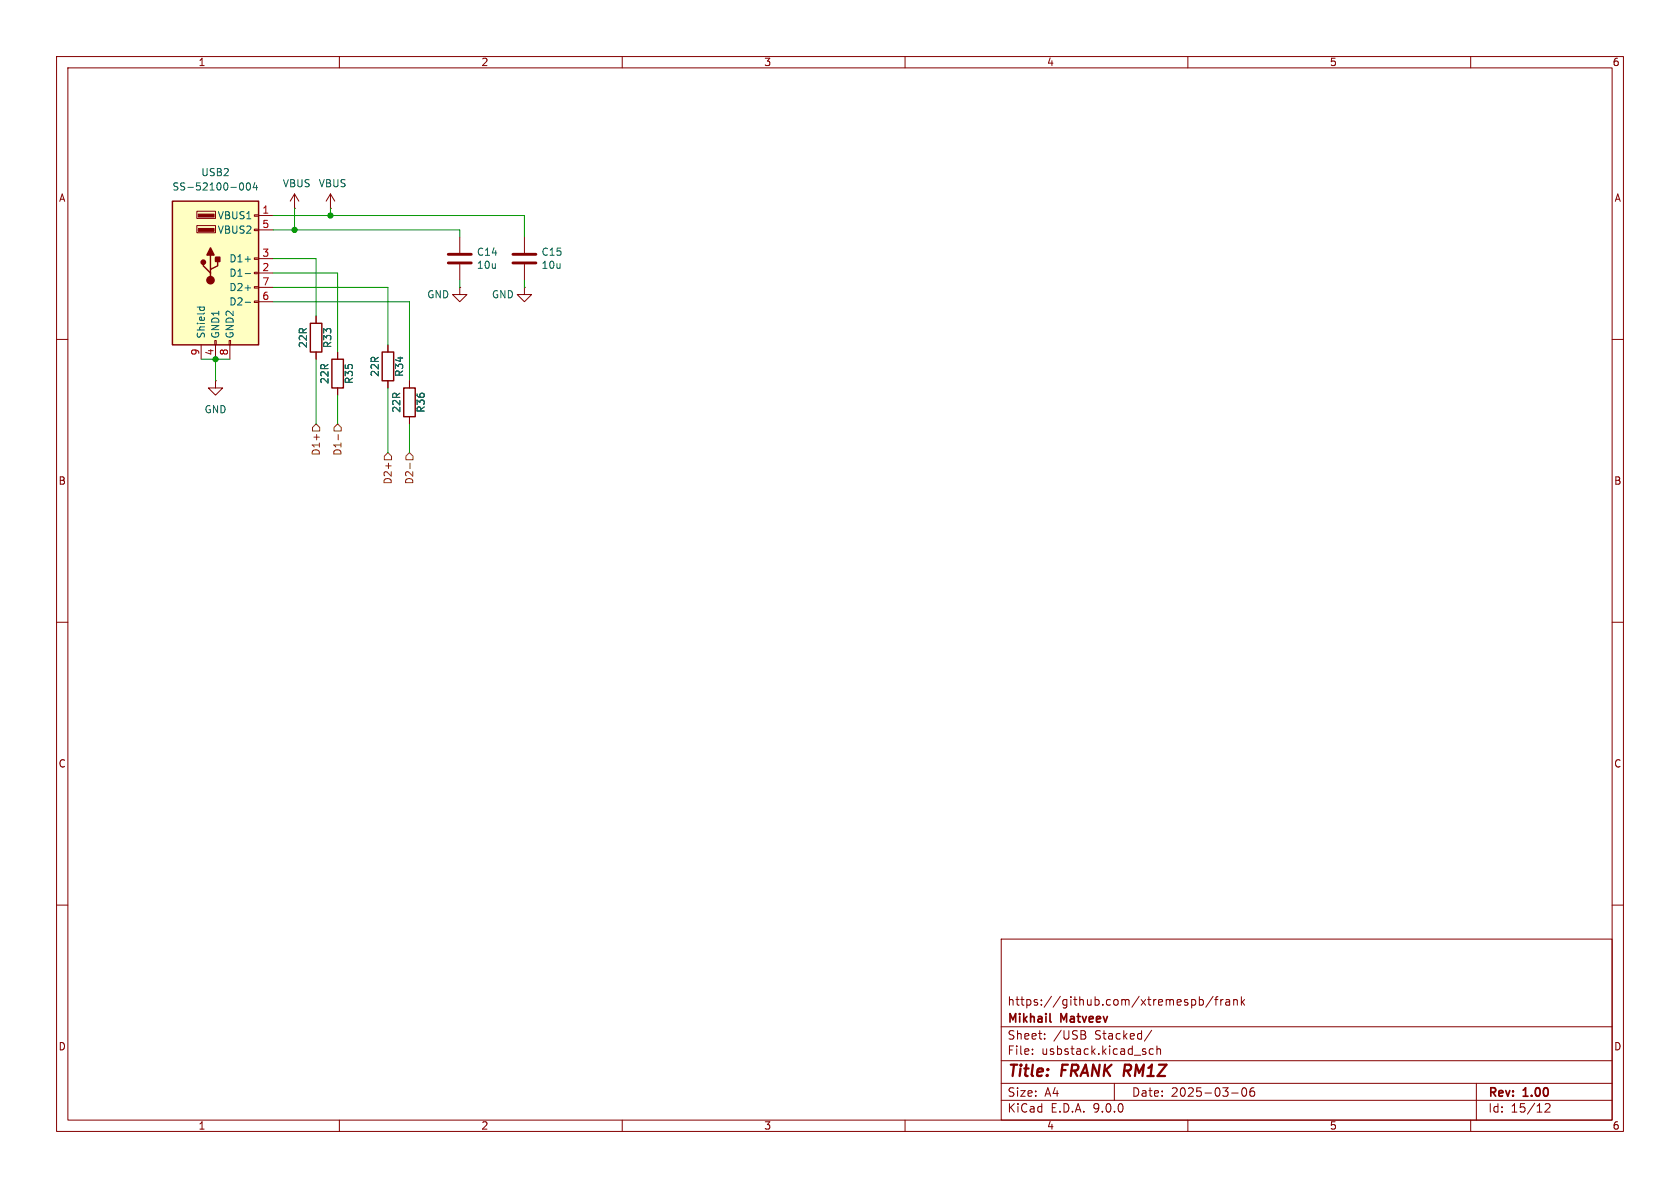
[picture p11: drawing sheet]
(kicad_sch
 (version 20250114)
 (generator "eeschema")
 (generator_version "9.0")
 (paper "A4")
 (title_block
  (title "FRANK RM1Z")
  (date "2025-03-06")
  (rev "1.00")
  (company "Mikhail Matveev")
  (comment 1 "https://github.com/xtremespb/frank"))
 (lib_symbols
  (symbol "Connector:USB_A_Stacked"
   (pin_names
    (offset 1.016)) (exclude_from_sim no) (in_bom yes) (on_board yes)
   (property "Reference" "J" (at 0 15.875 0) (effects (font (size 1.27 1.27))))
   (property "Value" "USB_A_Stacked" (at 0 13.97 0) (effects (font (size 1.27 1.27))))
   (property "Footprint" "" (at 3.81 -13.97 0) (effects (font (size 1.27 1.27)) (justify left) (hide yes)))
   (property "Datasheet" "~" (at 5.08 1.27 0) (effects (font (size 1.27 1.27)) (hide yes)))
   (property "Description" "USB Type A connector, stacked" (at 0 0 0) (effects (font (size 1.27 1.27)) (hide yes)))
   (symbol "USB_A_Stacked_0_1"
    (rectangle (start -7.62 12.7) (end 7.62 -12.7) (stroke (width 0.254) (type default)) (fill (type background)))
    (circle (center -2.159 1.905) (radius 0.381) (stroke (width 0.254) (type default)) (fill (type outline)))
    (polyline (pts (xy -1.524 3.175) (xy -0.254 3.175) (xy -0.889 4.445) (xy -1.524 3.175)) (stroke (width 0.254) (type default)) (fill (type outline)))
    (polyline (pts (xy -0.889 0) (xy -0.889 0.635) (xy 0.381 1.27) (xy 0.381 2.54)) (stroke (width 0.254) (type default)) (fill (type none)))
    (polyline (pts (xy -0.889 -0.635) (xy -0.889 0) (xy -2.159 1.27) (xy -2.159 1.905)) (stroke (width 0.254) (type default)) (fill (type none)))
    (circle (center -0.889 -1.27) (radius 0.635) (stroke (width 0.254) (type default)) (fill (type outline)))
    (rectangle (start -0.254 9.906) (end -3.048 10.414) (stroke (width 0) (type default)) (fill (type outline)))
    (rectangle (start -0.254 7.366) (end -3.048 7.874) (stroke (width 0) (type default)) (fill (type outline)))
    (rectangle (start -0.127 -12.7) (end 0.127 -11.938) (stroke (width 0) (type default)) (fill (type none)))
    (rectangle (start 0 9.652) (end -3.302 10.922) (stroke (width 0) (type default)) (fill (type none)))
    (rectangle (start 0 7.112) (end -3.302 8.382) (stroke (width 0) (type default)) (fill (type none)))
    (rectangle (start 0 2.794) (end 0.762 2.032) (stroke (width 0.254) (type default)) (fill (type outline)))
    (rectangle (start 2.413 -12.7) (end 2.667 -11.938) (stroke (width 0) (type default)) (fill (type none)))
    (rectangle (start 7.62 10.033) (end 6.858 10.287) (stroke (width 0) (type default)) (fill (type none)))
    (rectangle (start 7.62 7.493) (end 6.858 7.747) (stroke (width 0) (type default)) (fill (type none)))
    (rectangle (start 7.62 2.413) (end 6.858 2.667) (stroke (width 0) (type default)) (fill (type none)))
    (rectangle (start 7.62 -0.127) (end 6.858 0.127) (stroke (width 0) (type default)) (fill (type none)))
    (rectangle (start 7.62 -2.667) (end 6.858 -2.413) (stroke (width 0) (type default)) (fill (type none)))
    (rectangle (start 7.62 -5.207) (end 6.858 -4.953) (stroke (width 0) (type default)) (fill (type none))))
   (symbol "USB_A_Stacked_1_1"
    (polyline (pts (xy -0.889 0.635) (xy -0.889 3.175)) (stroke (width 0.254) (type default)) (fill (type none)))
    (pin passive line (at -2.54 -15.24 90) (length 2.54) (name "Shield" (effects (font (size 1.27 1.27)))) (number "9" (effects (font (size 1.27 1.27)))))
    (pin power_in line (at 0 -15.24 90) (length 2.54) (name "GND1" (effects (font (size 1.27 1.27)))) (number "4" (effects (font (size 1.27 1.27)))))
    (pin power_in line (at 2.54 -15.24 90) (length 2.54) (name "GND2" (effects (font (size 1.27 1.27)))) (number "8" (effects (font (size 1.27 1.27)))))
    (pin power_in line (at 10.16 10.16 180) (length 2.54) (name "VBUS1" (effects (font (size 1.27 1.27)))) (number "1" (effects (font (size 1.27 1.27)))))
    (pin power_in line (at 10.16 7.62 180) (length 2.54) (name "VBUS2" (effects (font (size 1.27 1.27)))) (number "5" (effects (font (size 1.27 1.27)))))
    (pin bidirectional line (at 10.16 2.54 180) (length 2.54) (name "D1+" (effects (font (size 1.27 1.27)))) (number "3" (effects (font (size 1.27 1.27)))))
    (pin bidirectional line (at 10.16 0 180) (length 2.54) (name "D1-" (effects (font (size 1.27 1.27)))) (number "2" (effects (font (size 1.27 1.27)))))
    (pin bidirectional line (at 10.16 -2.54 180) (length 2.54) (name "D2+" (effects (font (size 1.27 1.27)))) (number "7" (effects (font (size 1.27 1.27)))))
    (pin bidirectional line (at 10.16 -5.08 180) (length 2.54) (name "D2-" (effects (font (size 1.27 1.27)))) (number "6" (effects (font (size 1.27 1.27))))))
   (embedded_fonts no))
  (symbol "Device:C"
   (pin_numbers (hide yes))
   (pin_names
    (offset 0.254)) (exclude_from_sim no) (in_bom yes) (on_board yes)
   (property "Reference" "C" (at 0.635 2.54 0) (effects (font (size 1.27 1.27)) (justify left)))
   (property "Value" "C" (at 0.635 -2.54 0) (effects (font (size 1.27 1.27)) (justify left)))
   (property "Footprint" "" (at 0.9652 -3.81 0) (effects (font (size 1.27 1.27)) (hide yes)))
   (property "Datasheet" "~" (at 0 0 0) (effects (font (size 1.27 1.27)) (hide yes)))
   (property "Description" "Unpolarized capacitor" (at 0 0 0) (effects (font (size 1.27 1.27)) (hide yes)))
   (symbol "C_0_1"
    (polyline (pts (xy -2.032 0.762) (xy 2.032 0.762)) (stroke (width 0.508) (type default)) (fill (type none)))
    (polyline (pts (xy -2.032 -0.762) (xy 2.032 -0.762)) (stroke (width 0.508) (type default)) (fill (type none))))
   (symbol "C_1_1"
    (pin passive line (at 0 3.81 270) (length 2.794) (name "~" (effects (font (size 1.27 1.27)))) (number "1" (effects (font (size 1.27 1.27)))))
    (pin passive line (at 0 -3.81 90) (length 2.794) (name "~" (effects (font (size 1.27 1.27)))) (number "2" (effects (font (size 1.27 1.27))))))
   (embedded_fonts no))
  (symbol "Device:R"
   (pin_numbers (hide yes))
   (pin_names
    (offset 0)) (exclude_from_sim no) (in_bom yes) (on_board yes)
   (property "Reference" "R" (at 2.032 0 90) (effects (font (size 1.27 1.27))))
   (property "Value" "R" (at 0 0 90) (effects (font (size 1.27 1.27))))
   (property "Footprint" "" (at -1.778 0 90) (effects (font (size 1.27 1.27)) (hide yes)))
   (property "Datasheet" "~" (at 0 0 0) (effects (font (size 1.27 1.27)) (hide yes)))
   (property "Description" "Resistor" (at 0 0 0) (effects (font (size 1.27 1.27)) (hide yes)))
   (symbol "R_0_1"
    (rectangle (start -1.016 -2.54) (end 1.016 2.54) (stroke (width 0.254) (type default)) (fill (type none))))
   (symbol "R_1_1"
    (pin passive line (at 0 3.81 270) (length 1.27) (name "~" (effects (font (size 1.27 1.27)))) (number "1" (effects (font (size 1.27 1.27)))))
    (pin passive line (at 0 -3.81 90) (length 1.27) (name "~" (effects (font (size 1.27 1.27)))) (number "2" (effects (font (size 1.27 1.27))))))
   (embedded_fonts no))
  (symbol "GND_1"
   (power)
   (pin_numbers (hide yes))
   (pin_names
    (offset 0) (hide yes)) (exclude_from_sim no) (in_bom yes) (on_board yes)
   (property "Reference" "#PWR" (at 0 -6.35 0) (effects (font (size 1.27 1.27)) (hide yes)))
   (property "Value" "GND" (at 0 -3.81 0) (effects (font (size 1.27 1.27))))
   (property "Footprint" "" (at 0 0 0) (effects (font (size 1.27 1.27)) (hide yes)))
   (property "Datasheet" "" (at 0 0 0) (effects (font (size 1.27 1.27)) (hide yes)))
   (property "Description" "Power symbol creates a global label with name \"GND\" , ground" (at 0 0 0) (effects (font (size 1.27 1.27)) (hide yes)))
   (symbol "GND_1_0_1"
    (polyline (pts (xy 0 0) (xy 0 -1.27) (xy 1.27 -1.27) (xy 0 -2.54) (xy -1.27 -1.27) (xy 0 -1.27)) (stroke (width 0) (type default)) (fill (type none))))
   (symbol "GND_1_1_1"
    (pin power_in line (at 0 0 270) (length 0) (name "~" (effects (font (size 1.27 1.27)))) (number "1" (effects (font (size 1.27 1.27))))))
   (embedded_fonts no))
  (symbol "GND_2"
   (power)
   (pin_numbers (hide yes))
   (pin_names
    (offset 0) (hide yes)) (exclude_from_sim no) (in_bom yes) (on_board yes)
   (property "Reference" "#PWR" (at 0 -6.35 0) (effects (font (size 1.27 1.27)) (hide yes)))
   (property "Value" "GND" (at 0 -3.81 0) (effects (font (size 1.27 1.27))))
   (property "Footprint" "" (at 0 0 0) (effects (font (size 1.27 1.27)) (hide yes)))
   (property "Datasheet" "" (at 0 0 0) (effects (font (size 1.27 1.27)) (hide yes)))
   (property "Description" "Power symbol creates a global label with name \"GND\" , ground" (at 0 0 0) (effects (font (size 1.27 1.27)) (hide yes)))
   (symbol "GND_2_0_1"
    (polyline (pts (xy 0 0) (xy 0 -1.27) (xy 1.27 -1.27) (xy 0 -2.54) (xy -1.27 -1.27) (xy 0 -1.27)) (stroke (width 0) (type default)) (fill (type none))))
   (symbol "GND_2_1_1"
    (pin power_in line (at 0 0 270) (length 0) (name "~" (effects (font (size 1.27 1.27)))) (number "1" (effects (font (size 1.27 1.27))))))
   (embedded_fonts no))
  (symbol "VBUS_1"
   (power)
   (pin_numbers (hide yes))
   (pin_names
    (offset 0) (hide yes)) (exclude_from_sim no) (in_bom yes) (on_board yes)
   (property "Reference" "#PWR" (at 0 -3.81 0) (effects (font (size 1.27 1.27)) (hide yes)))
   (property "Value" "VBUS" (at 0 3.556 0) (effects (font (size 1.27 1.27))))
   (property "Footprint" "" (at 0 0 0) (effects (font (size 1.27 1.27)) (hide yes)))
   (property "Datasheet" "" (at 0 0 0) (effects (font (size 1.27 1.27)) (hide yes)))
   (property "Description" "Power symbol creates a global label with name \"VBUS\"" (at 0 0 0) (effects (font (size 1.27 1.27)) (hide yes)))
   (symbol "VBUS_1_0_1"
    (polyline (pts (xy -0.762 1.27) (xy 0 2.54)) (stroke (width 0) (type default)) (fill (type none)))
    (polyline (pts (xy 0 2.54) (xy 0.762 1.27)) (stroke (width 0) (type default)) (fill (type none)))
    (polyline (pts (xy 0 0) (xy 0 2.54)) (stroke (width 0) (type default)) (fill (type none))))
   (symbol "VBUS_1_1_1"
    (pin power_in line (at 0 0 90) (length 0) (name "~" (effects (font (size 1.27 1.27)))) (number "1" (effects (font (size 1.27 1.27))))))
   (embedded_fonts no))
  (symbol "power:GND"
   (power)
   (pin_numbers (hide yes))
   (pin_names
    (offset 0) (hide yes)) (exclude_from_sim no) (in_bom yes) (on_board yes)
   (property "Reference" "#PWR" (at 0 -6.35 0) (effects (font (size 1.27 1.27)) (hide yes)))
   (property "Value" "GND" (at 0 -3.81 0) (effects (font (size 1.27 1.27))))
   (property "Footprint" "" (at 0 0 0) (effects (font (size 1.27 1.27)) (hide yes)))
   (property "Datasheet" "" (at 0 0 0) (effects (font (size 1.27 1.27)) (hide yes)))
   (property "Description" "Power symbol creates a global label with name \"GND\" , ground" (at 0 0 0) (effects (font (size 1.27 1.27)) (hide yes)))
   (symbol "GND_0_1"
    (polyline (pts (xy 0 0) (xy 0 -1.27) (xy 1.27 -1.27) (xy 0 -2.54) (xy -1.27 -1.27) (xy 0 -1.27)) (stroke (width 0) (type default)) (fill (type none))))
   (symbol "GND_1_1"
    (pin power_in line (at 0 0 270) (length 0) (name "~" (effects (font (size 1.27 1.27)))) (number "1" (effects (font (size 1.27 1.27))))))
   (embedded_fonts no))
  (symbol "power:VBUS"
   (power)
   (pin_numbers (hide yes))
   (pin_names
    (offset 0) (hide yes)) (exclude_from_sim no) (in_bom yes) (on_board yes)
   (property "Reference" "#PWR" (at 0 -3.81 0) (effects (font (size 1.27 1.27)) (hide yes)))
   (property "Value" "VBUS" (at 0 3.556 0) (effects (font (size 1.27 1.27))))
   (property "Footprint" "" (at 0 0 0) (effects (font (size 1.27 1.27)) (hide yes)))
   (property "Datasheet" "" (at 0 0 0) (effects (font (size 1.27 1.27)) (hide yes)))
   (property "Description" "Power symbol creates a global label with name \"VBUS\"" (at 0 0 0) (effects (font (size 1.27 1.27)) (hide yes)))
   (symbol "VBUS_0_1"
    (polyline (pts (xy -0.762 1.27) (xy 0 2.54)) (stroke (width 0) (type default)) (fill (type none)))
    (polyline (pts (xy 0 2.54) (xy 0.762 1.27)) (stroke (width 0) (type default)) (fill (type none)))
    (polyline (pts (xy 0 0) (xy 0 2.54)) (stroke (width 0) (type default)) (fill (type none))))
   (symbol "VBUS_1_1"
    (pin power_in line (at 0 0 90) (length 0) (name "~" (effects (font (size 1.27 1.27)))) (number "1" (effects (font (size 1.27 1.27))))))
   (embedded_fonts no)))
 (junction
  (at 58.42 38.1)
  (diameter 0)
  (color 0 0 0 0))
 (junction
  (at 52.07 40.64)
  (diameter 0)
  (color 0 0 0 0))
 (junction
  (at 38.1 63.5)
  (diameter 0)
  (color 0 0 0 0))
 (wire
  (pts (xy 58.42 36.83) (xy 58.42 38.1))
  (stroke (width 0) (type default)))
 (wire
  (pts (xy 55.88 45.72) (xy 55.88 55.88))
  (stroke (width 0) (type default)))
 (wire
  (pts (xy 48.26 53.34) (xy 72.39 53.34))
  (stroke (width 0) (type default)))
 (wire
  (pts (xy 48.26 50.8) (xy 68.58 50.8))
  (stroke (width 0) (type default)))
 (wire
  (pts (xy 52.07 40.64) (xy 81.28 40.64))
  (stroke (width 0) (type default)))
 (wire
  (pts (xy 55.88 63.5) (xy 55.88 74.93))
  (stroke (width 0) (type default)))
 (wire
  (pts (xy 81.28 49.53) (xy 81.28 50.8))
  (stroke (width 0) (type default)))
 (wire
  (pts (xy 72.39 53.34) (xy 72.39 67.31))
  (stroke (width 0) (type default)))
 (wire
  (pts (xy 92.71 49.53) (xy 92.71 50.8))
  (stroke (width 0) (type default)))
 (wire
  (pts (xy 35.56 63.5) (xy 38.1 63.5))
  (stroke (width 0) (type default)))
 (wire
  (pts (xy 59.69 48.26) (xy 59.69 62.23))
  (stroke (width 0) (type default)))
 (wire
  (pts (xy 68.58 68.58) (xy 68.58 80.01))
  (stroke (width 0) (type default)))
 (wire
  (pts (xy 81.28 40.64) (xy 81.28 41.91))
  (stroke (width 0) (type default)))
 (wire
  (pts (xy 38.1 63.5) (xy 38.1 67.31))
  (stroke (width 0) (type default)))
 (wire
  (pts (xy 48.26 48.26) (xy 59.69 48.26))
  (stroke (width 0) (type default)))
 (wire
  (pts (xy 92.71 41.91) (xy 92.71 38.1))
  (stroke (width 0) (type default)))
 (wire
  (pts (xy 72.39 74.93) (xy 72.39 80.01))
  (stroke (width 0) (type default)))
 (wire
  (pts (xy 38.1 63.5) (xy 40.64 63.5))
  (stroke (width 0) (type default)))
 (wire
  (pts (xy 52.07 36.83) (xy 52.07 40.64))
  (stroke (width 0) (type default)))
 (wire
  (pts (xy 58.42 38.1) (xy 92.71 38.1))
  (stroke (width 0) (type default)))
 (wire
  (pts (xy 48.26 40.64) (xy 52.07 40.64))
  (stroke (width 0) (type default)))
 (wire
  (pts (xy 59.69 69.85) (xy 59.69 74.93))
  (stroke (width 0) (type default)))
 (wire
  (pts (xy 48.26 38.1) (xy 58.42 38.1))
  (stroke (width 0) (type default)))
 (wire
  (pts (xy 48.26 45.72) (xy 55.88 45.72))
  (stroke (width 0) (type default)))
 (wire
  (pts (xy 68.58 50.8) (xy 68.58 60.96))
  (stroke (width 0) (type default)))
 (hierarchical_label "D2+"
  (shape input)
  (at 68.58 80.01 270)
  (effects (font (size 1.27 1.27)) (justify right)))
 (hierarchical_label "D1-"
  (shape input)
  (at 59.69 74.93 270)
  (effects (font (size 1.27 1.27)) (justify right)))
 (hierarchical_label "D1+"
  (shape input)
  (at 55.88 74.93 270)
  (effects (font (size 1.27 1.27)) (justify right)))
 (hierarchical_label "D2-"
  (shape input)
  (at 72.39 80.01 270)
  (effects (font (size 1.27 1.27)) (justify right)))
 (symbol
  (lib_id "Connector:USB_A_Stacked")
  (at 38.1 48.26 0)
  (unit 1)
  (exclude_from_sim no)
  (in_bom yes)
  (on_board yes)
  (dnp no)
  (fields_autoplaced yes)
  (property "Reference" "USB2" (at 38.1 30.48 0) (effects (font (size 1.27 1.27))))
  (property "Value" "SS-52100-004" (at 38.1 33.02 0) (effects (font (size 1.27 1.27))))
  (property "Footprint" "FRANK:USB Type A (stacked)" (at 41.91 62.23 0) (effects (font (size 1.27 1.27)) (justify left) (hide yes)))
  (property "Datasheet" "https://www.belfuse.com/resources/datasheets/stewartconnector/ds-stw-usb-2.0-and-3.0-connectors.pdf" (at 43.18 46.99 0) (effects (font (size 1.27 1.27)) (hide yes)))
  (property "Description" "USB Type A connector, stacked" (at 38.1 48.26 0) (effects (font (size 1.27 1.27)) (hide yes)))
  (property "AliExpress" "https://www.aliexpress.com/item/1005007077769791.html" (at 38.1 48.26 0) (effects (font (size 1.27 1.27)) (hide yes)))
  (pin "5")
  (pin "1")
  (pin "8")
  (pin "9")
  (pin "4")
  (pin "6")
  (pin "2")
  (pin "3")
  (pin "7"))
 (symbol
  (lib_id "Device:C")
  (at 81.28 45.72 0)
  (unit 1)
  (exclude_from_sim no)
  (in_bom yes)
  (on_board yes)
  (dnp no)
  (property "Reference" "C14" (at 84.201 44.5516 0) (effects (font (size 1.27 1.27)) (justify left)))
  (property "Value" "10u" (at 84.201 46.863 0) (effects (font (size 1.27 1.27)) (justify left)))
  (property "Footprint" "FRANK:Capacitor (0805)" (at 82.2452 49.53 0) (effects (font (size 1.27 1.27)) (hide yes)))
  (property "Datasheet" "https://eu.mouser.com/datasheet/2/447/KEM_C1075_X7R_HT_SMD-3316221.pdf" (at 81.28 45.72 0) (effects (font (size 1.27 1.27)) (hide yes)))
  (property "Description" "" (at 81.28 45.72 0) (effects (font (size 1.27 1.27)) (hide yes)))
  (property "AliExpress" "https://www.aliexpress.com/item/33008008276.html" (at 81.28 45.72 0) (effects (font (size 1.27 1.27)) (hide yes)))
  (pin "1")
  (pin "2"))
 (symbol
  (lib_id "Device:R")
  (at 59.69 66.04 0)
  (mirror x)
  (unit 1)
  (exclude_from_sim no)
  (in_bom yes)
  (on_board yes)
  (dnp no)
  (property "Reference" "R35" (at 61.722 66.04 90) (effects (font (size 1.27 1.27))))
  (property "Value" "22R" (at 57.404 66.04 90) (effects (font (size 1.27 1.27))))
  (property "Footprint" "FRANK:Resistor (0805)" (at 57.912 66.04 90) (effects (font (size 1.27 1.27)) (hide yes)))
  (property "Datasheet" "https://www.vishay.com/docs/28952/mcs0402at-mct0603at-mcu0805at-mca1206at.pdf" (at 59.69 66.04 0) (effects (font (size 1.27 1.27)) (hide yes)))
  (property "Description" "" (at 59.69 66.04 0) (effects (font (size 1.27 1.27)) (hide yes)))
  (property "AliExpress" "https://www.aliexpress.com/item/1005005945735199.html" (at 59.69 66.04 0) (effects (font (size 1.27 1.27)) (hide yes)))
  (pin "1")
  (pin "2"))
 (symbol
  (lib_id "Device:C")
  (at 92.71 45.72 0)
  (unit 1)
  (exclude_from_sim no)
  (in_bom yes)
  (on_board yes)
  (dnp no)
  (property "Reference" "C15" (at 95.631 44.5516 0) (effects (font (size 1.27 1.27)) (justify left)))
  (property "Value" "10u" (at 95.631 46.863 0) (effects (font (size 1.27 1.27)) (justify left)))
  (property "Footprint" "FRANK:Capacitor (0805)" (at 93.6752 49.53 0) (effects (font (size 1.27 1.27)) (hide yes)))
  (property "Datasheet" "https://eu.mouser.com/datasheet/2/447/KEM_C1075_X7R_HT_SMD-3316221.pdf" (at 92.71 45.72 0) (effects (font (size 1.27 1.27)) (hide yes)))
  (property "Description" "" (at 92.71 45.72 0) (effects (font (size 1.27 1.27)) (hide yes)))
  (property "AliExpress" "https://www.aliexpress.com/item/33008008276.html" (at 92.71 45.72 0) (effects (font (size 1.27 1.27)) (hide yes)))
  (pin "1")
  (pin "2"))
 (symbol
  (lib_name "VBUS_1")
  (lib_id "power:VBUS")
  (at 52.07 36.83 0)
  (unit 1)
  (exclude_from_sim no)
  (in_bom yes)
  (on_board yes)
  (dnp no)
  (property "Reference" "#PWR055" (at 52.07 40.64 0) (effects (font (size 1.27 1.27)) (hide yes)))
  (property "Value" "VBUS" (at 52.451 32.4358 0) (effects (font (size 1.27 1.27))))
  (property "Footprint" "" (at 52.07 36.83 0) (effects (font (size 1.27 1.27)) (hide yes)))
  (property "Datasheet" "" (at 52.07 36.83 0) (effects (font (size 1.27 1.27)) (hide yes)))
  (property "Description" "Power symbol creates a global label with name \"VBUS\"" (at 52.07 36.83 0) (effects (font (size 1.27 1.27)) (hide yes)))
  (pin "1"))
 (symbol
  (lib_id "power:GND")
  (at 81.28 50.8 0)
  (unit 1)
  (exclude_from_sim no)
  (in_bom yes)
  (on_board yes)
  (dnp no)
  (property "Reference" "#PWR057" (at 81.28 57.15 0) (effects (font (size 1.27 1.27)) (hide yes)))
  (property "Value" "GND" (at 77.47 52.07 0) (effects (font (size 1.27 1.27))))
  (property "Footprint" "" (at 81.28 50.8 0) (effects (font (size 1.27 1.27)) (hide yes)))
  (property "Datasheet" "" (at 81.28 50.8 0) (effects (font (size 1.27 1.27)) (hide yes)))
  (property "Description" "Power symbol creates a global label with name \"GND\" , ground" (at 81.28 50.8 0) (effects (font (size 1.27 1.27)) (hide yes)))
  (pin "1"))
 (symbol
  (lib_id "Device:R")
  (at 68.58 64.77 0)
  (mirror x)
  (unit 1)
  (exclude_from_sim no)
  (in_bom yes)
  (on_board yes)
  (dnp no)
  (property "Reference" "R34" (at 70.612 64.77 90) (effects (font (size 1.27 1.27))))
  (property "Value" "22R" (at 66.294 64.77 90) (effects (font (size 1.27 1.27))))
  (property "Footprint" "FRANK:Resistor (0805)" (at 66.802 64.77 90) (effects (font (size 1.27 1.27)) (hide yes)))
  (property "Datasheet" "https://www.vishay.com/docs/28952/mcs0402at-mct0603at-mcu0805at-mca1206at.pdf" (at 68.58 64.77 0) (effects (font (size 1.27 1.27)) (hide yes)))
  (property "Description" "" (at 68.58 64.77 0) (effects (font (size 1.27 1.27)) (hide yes)))
  (property "AliExpress" "https://www.aliexpress.com/item/1005005945735199.html" (at 68.58 64.77 0) (effects (font (size 1.27 1.27)) (hide yes)))
  (pin "1")
  (pin "2"))
 (symbol
  (lib_name "GND_2")
  (lib_id "power:GND")
  (at 92.71 50.8 0)
  (unit 1)
  (exclude_from_sim no)
  (in_bom yes)
  (on_board yes)
  (dnp no)
  (property "Reference" "#PWR058" (at 92.71 57.15 0) (effects (font (size 1.27 1.27)) (hide yes)))
  (property "Value" "GND" (at 88.9 52.07 0) (effects (font (size 1.27 1.27))))
  (property "Footprint" "" (at 92.71 50.8 0) (effects (font (size 1.27 1.27)) (hide yes)))
  (property "Datasheet" "" (at 92.71 50.8 0) (effects (font (size 1.27 1.27)) (hide yes)))
  (property "Description" "Power symbol creates a global label with name \"GND\" , ground" (at 92.71 50.8 0) (effects (font (size 1.27 1.27)) (hide yes)))
  (pin "1"))
 (symbol
  (lib_id "Device:R")
  (at 55.88 59.69 0)
  (mirror x)
  (unit 1)
  (exclude_from_sim no)
  (in_bom yes)
  (on_board yes)
  (dnp no)
  (property "Reference" "R33" (at 57.912 59.69 90) (effects (font (size 1.27 1.27))))
  (property "Value" "22R" (at 53.594 59.69 90) (effects (font (size 1.27 1.27))))
  (property "Footprint" "FRANK:Resistor (0805)" (at 54.102 59.69 90) (effects (font (size 1.27 1.27)) (hide yes)))
  (property "Datasheet" "https://www.vishay.com/docs/28952/mcs0402at-mct0603at-mcu0805at-mca1206at.pdf" (at 55.88 59.69 0) (effects (font (size 1.27 1.27)) (hide yes)))
  (property "Description" "" (at 55.88 59.69 0) (effects (font (size 1.27 1.27)) (hide yes)))
  (property "AliExpress" "https://www.aliexpress.com/item/1005005945735199.html" (at 55.88 59.69 0) (effects (font (size 1.27 1.27)) (hide yes)))
  (pin "1")
  (pin "2"))
 (symbol
  (lib_id "power:VBUS")
  (at 58.42 36.83 0)
  (unit 1)
  (exclude_from_sim no)
  (in_bom yes)
  (on_board yes)
  (dnp no)
  (property "Reference" "#PWR056" (at 58.42 40.64 0) (effects (font (size 1.27 1.27)) (hide yes)))
  (property "Value" "VBUS" (at 58.801 32.4358 0) (effects (font (size 1.27 1.27))))
  (property "Footprint" "" (at 58.42 36.83 0) (effects (font (size 1.27 1.27)) (hide yes)))
  (property "Datasheet" "" (at 58.42 36.83 0) (effects (font (size 1.27 1.27)) (hide yes)))
  (property "Description" "Power symbol creates a global label with name \"VBUS\"" (at 58.42 36.83 0) (effects (font (size 1.27 1.27)) (hide yes)))
  (pin "1"))
 (symbol
  (lib_name "GND_1")
  (lib_id "power:GND")
  (at 38.1 67.31 0)
  (unit 1)
  (exclude_from_sim no)
  (in_bom yes)
  (on_board yes)
  (dnp no)
  (fields_autoplaced yes)
  (property "Reference" "#PWR059" (at 38.1 73.66 0) (effects (font (size 1.27 1.27)) (hide yes)))
  (property "Value" "GND" (at 38.1 72.39 0) (effects (font (size 1.27 1.27))))
  (property "Footprint" "" (at 38.1 67.31 0) (effects (font (size 1.27 1.27)) (hide yes)))
  (property "Datasheet" "" (at 38.1 67.31 0) (effects (font (size 1.27 1.27)) (hide yes)))
  (property "Description" "Power symbol creates a global label with name \"GND\" , ground" (at 38.1 67.31 0) (effects (font (size 1.27 1.27)) (hide yes)))
  (pin "1"))
 (symbol
  (lib_id "Device:R")
  (at 72.39 71.12 0)
  (mirror x)
  (unit 1)
  (exclude_from_sim no)
  (in_bom yes)
  (on_board yes)
  (dnp no)
  (property "Reference" "R36" (at 74.422 71.12 90) (effects (font (size 1.27 1.27))))
  (property "Value" "22R" (at 70.104 71.12 90) (effects (font (size 1.27 1.27))))
  (property "Footprint" "FRANK:Resistor (0805)" (at 70.612 71.12 90) (effects (font (size 1.27 1.27)) (hide yes)))
  (property "Datasheet" "https://www.vishay.com/docs/28952/mcs0402at-mct0603at-mcu0805at-mca1206at.pdf" (at 72.39 71.12 0) (effects (font (size 1.27 1.27)) (hide yes)))
  (property "Description" "" (at 72.39 71.12 0) (effects (font (size 1.27 1.27)) (hide yes)))
  (property "AliExpress" "https://www.aliexpress.com/item/1005005945735199.html" (at 72.39 71.12 0) (effects (font (size 1.27 1.27)) (hide yes)))
  (pin "1")
  (pin "2")))
